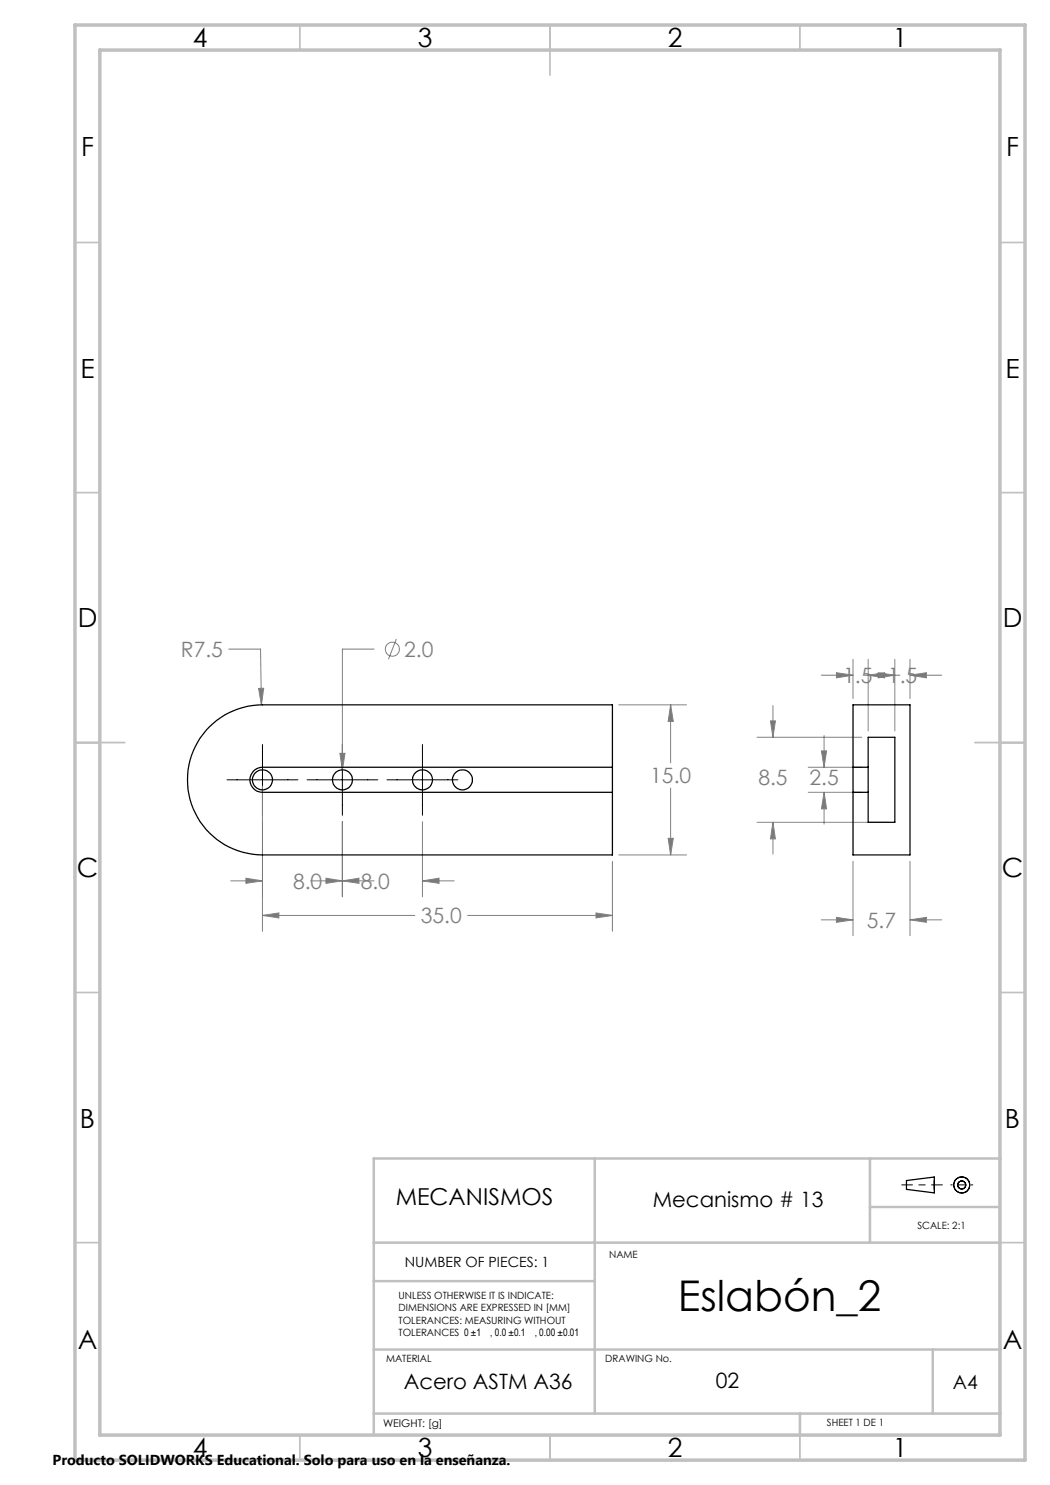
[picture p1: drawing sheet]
<svg xmlns="http://www.w3.org/2000/svg" width="210mm" height="297mm" viewBox="0 0 210 297" stroke-linecap="round" stroke-linejoin="round" font-family="sans-serif">
<path d="M180.3 237h8.2" fill="none" stroke="#000" stroke-width=".2" stroke-dasharray="6.3 1.3 1.3 1.3" stroke-dashoffset="4.2"/>
<path d="M190.2 237h4.4" fill="none" stroke="#000" stroke-width=".2" stroke-dasharray="6.3 1.3 1.3 1.3" stroke-dashoffset="6.1"/>
<g fill="none" stroke="#000" stroke-width=".25">
<path d="M181.3 236.1l5.6-.7v3.2l-5.6-.7z"/>
<circle cx="192.3" cy="237" r="1.59"/>
<circle cx="192.4" cy="237" r=".81"/>
</g>
<g fill="none" stroke="#c0c0c0" stroke-width=".35">
<path d="M60 5v5M110 5v10M160 5v5M15 48.5h5M200 48.5h5M15 98.5h5M200 98.5h5M15 148.5h10M195 148.5h10M15 198.5h5M200 198.5h5M15 248.5h5"/>
<path d="M200 248.5h5M60 287v5M110 287v5M160 287v5"/>
</g>
<path d="M119 231.7v51M174 231.7v16.8M200.2 231.7h-125.4v55.2M74.8 248.5h125.4M74.8 256.2h44.2M174 241.4h26M74.8 269.9h125.4M186.5 269.9v12.8M74.8 282.7h125.4M160 282.7v4.2" fill="none" stroke="#c0c0c0" stroke-width=".5"/>
<path d="M15 5h190v287h-190zM20 10h180v277h-180z" fill="none" stroke="#c0c0c0" stroke-width=".7"/>
<g fill="none" stroke="#808080" stroke-width=".2">
<path d="M45.8 129.8h6.3l.2 11.2M51.7 137.7h1l-.4 3.3zM74.8 129.8h-6.3v24.2M79.3 127.8l-1.6 4.1M164.3 135h6.3M167.3 134.5l3.3 .5-3.3 .6zM170.6 131.9v7.8M172.6 135h7.4M173.6 135l3.3-.5v1.1zM173.6 131.9v14.3M175.6 134.5l3.4 .5-3.4 .6zM179 131.9v14.3"/>
<path d="M182 135l3.3-.5v1.1zM182 131.9v7.8M182 135h6.3M52.5 157.2v29.1M68 150.7h1l-.5 3.3zM123.8 141h13.5M134.1 141l.6 3.3h-1.1zM134.1 141v11.6M134.1 157.6v13.4M151.4 147.5h21M154.1 144.2h1l-.5 3.3zM154.6 141.1v6.4"/>
<path d="M161.6 158.5h10.8M161.6 153.5h10.8M164.3 150.2h1l-.5 3.3zM164.8 158.5l.5 3.3h-1zM164.8 147.1v6.4M164.8 158.5v6.3M46.1 176.2h6.4M49.2 175.6l3.3 .6-3.3 .5zM62.1 176.2h12.7M65.2 175.6l3.3 .6-3.3 .5zM68.5 176.2l3.3-.6v1.1zM68.5 164.3v15"/>
<path d="M84.5 176.2l3.3-.6v1.1zM84.5 176.2h6.3M84.5 164.3v15M122.5 172.3v14M123.8 171h13.5M133.6 167.7h1.1l-.6 3.3zM151.4 164.5h26.3M154.6 164.5l.5 3.3h-1zM154.6 164.5v6.3M170.6 172.3v14.8M182 172.3v14.8M52.5 183.1l3.3-.5v1z"/>
<path d="M52.5 183.1h30.5M93.5 183.1h29M119.2 182.6l3.3 .5-3.3 .5zM164.3 184h6.3M167.3 183.5l3.3 .5-3.3 .5zM182 184l3.3-.5v1zM182 184h6.3"/>
<circle cx="78.5" cy="129.8" r="1.41"/>
</g>
<path d="M45.4 156h14.2M52.5 148.9v14.2M61.4 156h14.2M68.5 148.9v14.2M77.4 156h14.2M84.5 148.9v14.2" fill="none" stroke="#000" stroke-width=".2"/>
<path d="M51.7 137.7l.6 3.3 .4-3.3zM52.5 183.1l3.3-.5v1zM119.2 182.6l3.3 .5-3.3 .5zM49.2 175.6l3.3 .6-3.3 .5zM68.5 176.2l3.3-.6v1.1zM65.2 175.6l3.3 .6-3.3 .5zM84.5 176.2l3.3-.6v1.1zM133.6 167.7h1.1l-.6 3.3zM134.1 141l.6 3.3h-1.1zM68 150.7l.5 3.3 .5-3.3zM175.6 134.5l3.4 .5-3.4 .6zM182 135l3.3-.5v1.1zM167.3 134.5l3.3 .5-3.3 .6zM173.6 135l3.3-.5v1.1zM167.3 183.5l3.3 .5-3.3 .5zM182 184l3.3-.5v1zM164.8 158.5l.5 3.3h-1zM164.3 150.2h1l-.5 3.3zM154.1 144.2h1l-.5 3.3zM154.6 164.5l.5 3.3h-1z" fill="#808080"/>
<g fill="none" stroke="#000" stroke-width=".25">
<path d="M41.9 145.4a15.2 15.2 0 0 1 10.6-4.4h70v30h-70a15 15 0 0 1-13.9-9.3 15 15 0 0 1 3.3-16.3zM122.5 153.5h-70a2.5 2.5 0 0 0-2.5 2.5 2.5 2.5 0 0 0 2.5 2.5h70M170.6 153.5v5M170.6 158.5h3M170.6 153.5h3M170.6 153.5v-12.5h11.4v30h-11.4v-12.5M173.6 153.5v5M173.6 153.5v-6h5.4v17h-5.4v-6"/>
<circle cx="52.5" cy="156" r="2.01"/>
<circle cx="68.5" cy="156" r="2.01"/>
<circle cx="84.5" cy="156" r="2.01"/>
<circle cx="92.5" cy="156" r="2"/>
</g>
<text font-size="8.5" x="135.6" y="262.3">Eslabón_2</text>
<g font-size="5.3">
<text x="38.5" y="9.5">4</text>
<text x="83.5" y="9.5">3</text>
<text x="133.6" y="9.5">2</text>
<text x="178.6" y="9.5">1</text>
<text x="16.2" y="31.2">F</text>
<text x="201.2" y="31.2">F</text>
<text x="16.1" y="75.5">E</text>
<text x="201.1" y="75.5">E</text>
<text x="15.5" y="125.5">D</text>
<text x="200.5" y="125.5">D</text>
<text x="15.4" y="175.5">C</text>
<text x="200.4" y="175.5">C</text>
<text x="16" y="225.5">B</text>
<text x="201" y="225.5">B</text>
<text x="15.5" y="269.7">A</text>
<text x="200.5" y="269.7">A</text>
<text x="38.5" y="291.5">4</text>
<text x="83.5" y="291.5">3</text>
<text x="133.6" y="291.5">2</text>
<text x="178.6" y="291.5">1</text>
</g>
<text font-size="4.7" x="79.1" y="241">MECANISMOS</text>
<g font-size="4.2" fill="#808080">
<text x="36.2" y="131.4">R7.5</text>
<text x="80.8" y="131.4">2.0</text>
<text x="168.6" y="136.6">1.5</text>
<text x="177.6" y="136.6">1.5</text>
<text x="130" y="156.7">15.0</text>
<text x="151.7" y="157.1">8.5</text>
<text x="161.9" y="157.1">2.5</text>
<text x="58.6" y="177.7">8.0</text>
<text x="72.1" y="177.7">8.0</text>
<text x="84.2" y="184.7">35.0</text>
<text x="173.4" y="185.6">5.7</text>
</g>
<g font-size="4.2">
<text x="130.6" y="241.3">Mecanismo # 13</text>
<text x="80.7" y="277.8">Acero ASTM A36</text>
<text x="143.2" y="277.5">02</text>
</g>
<text font-size="3.9" x="190.6" y="277.8">A4</text>
<text font-size="2.9" x="10.5" y="292.9">Producto SOLIDWORKS Educational. Solo para uso en la enseñanza.</text>
<text font-size="2.8" x="81" y="253.4">NUMBER OF PIECES: 1</text>
<g font-size="2.1">
<text x="98" y="267.2">, 0.0 ±0.1</text>
<text x="106.9" y="267.2">, 0.00 ±0.01</text>
<text x="76.6" y="285.5">WEIGHT: [g]</text>
</g>
<g font-size="2">
<text x="183.5" y="245.8">SCALE: 2:1</text>
<text x="121.8" y="251.6">NAME</text>
<text x="79.7" y="259.7">UNLESS OTHERWISE IT IS INDICATE:</text>
<text x="79.7" y="262.2">DIMENSIONS ARE EXPRESSED IN [MM]</text>
<text x="79.7" y="264.7">TOLERANCES: MEASURING WITHOUT</text>
<text x="79.7" y="267.2">TOLERANCES 0 ±1</text>
<text x="77.2" y="272.5">MATERIAL</text>
<text x="121.1" y="272.5">DRAWING No.</text>
<text x="165.4" y="285.2">SHEET 1 DE 1</text>
</g>
</svg>
